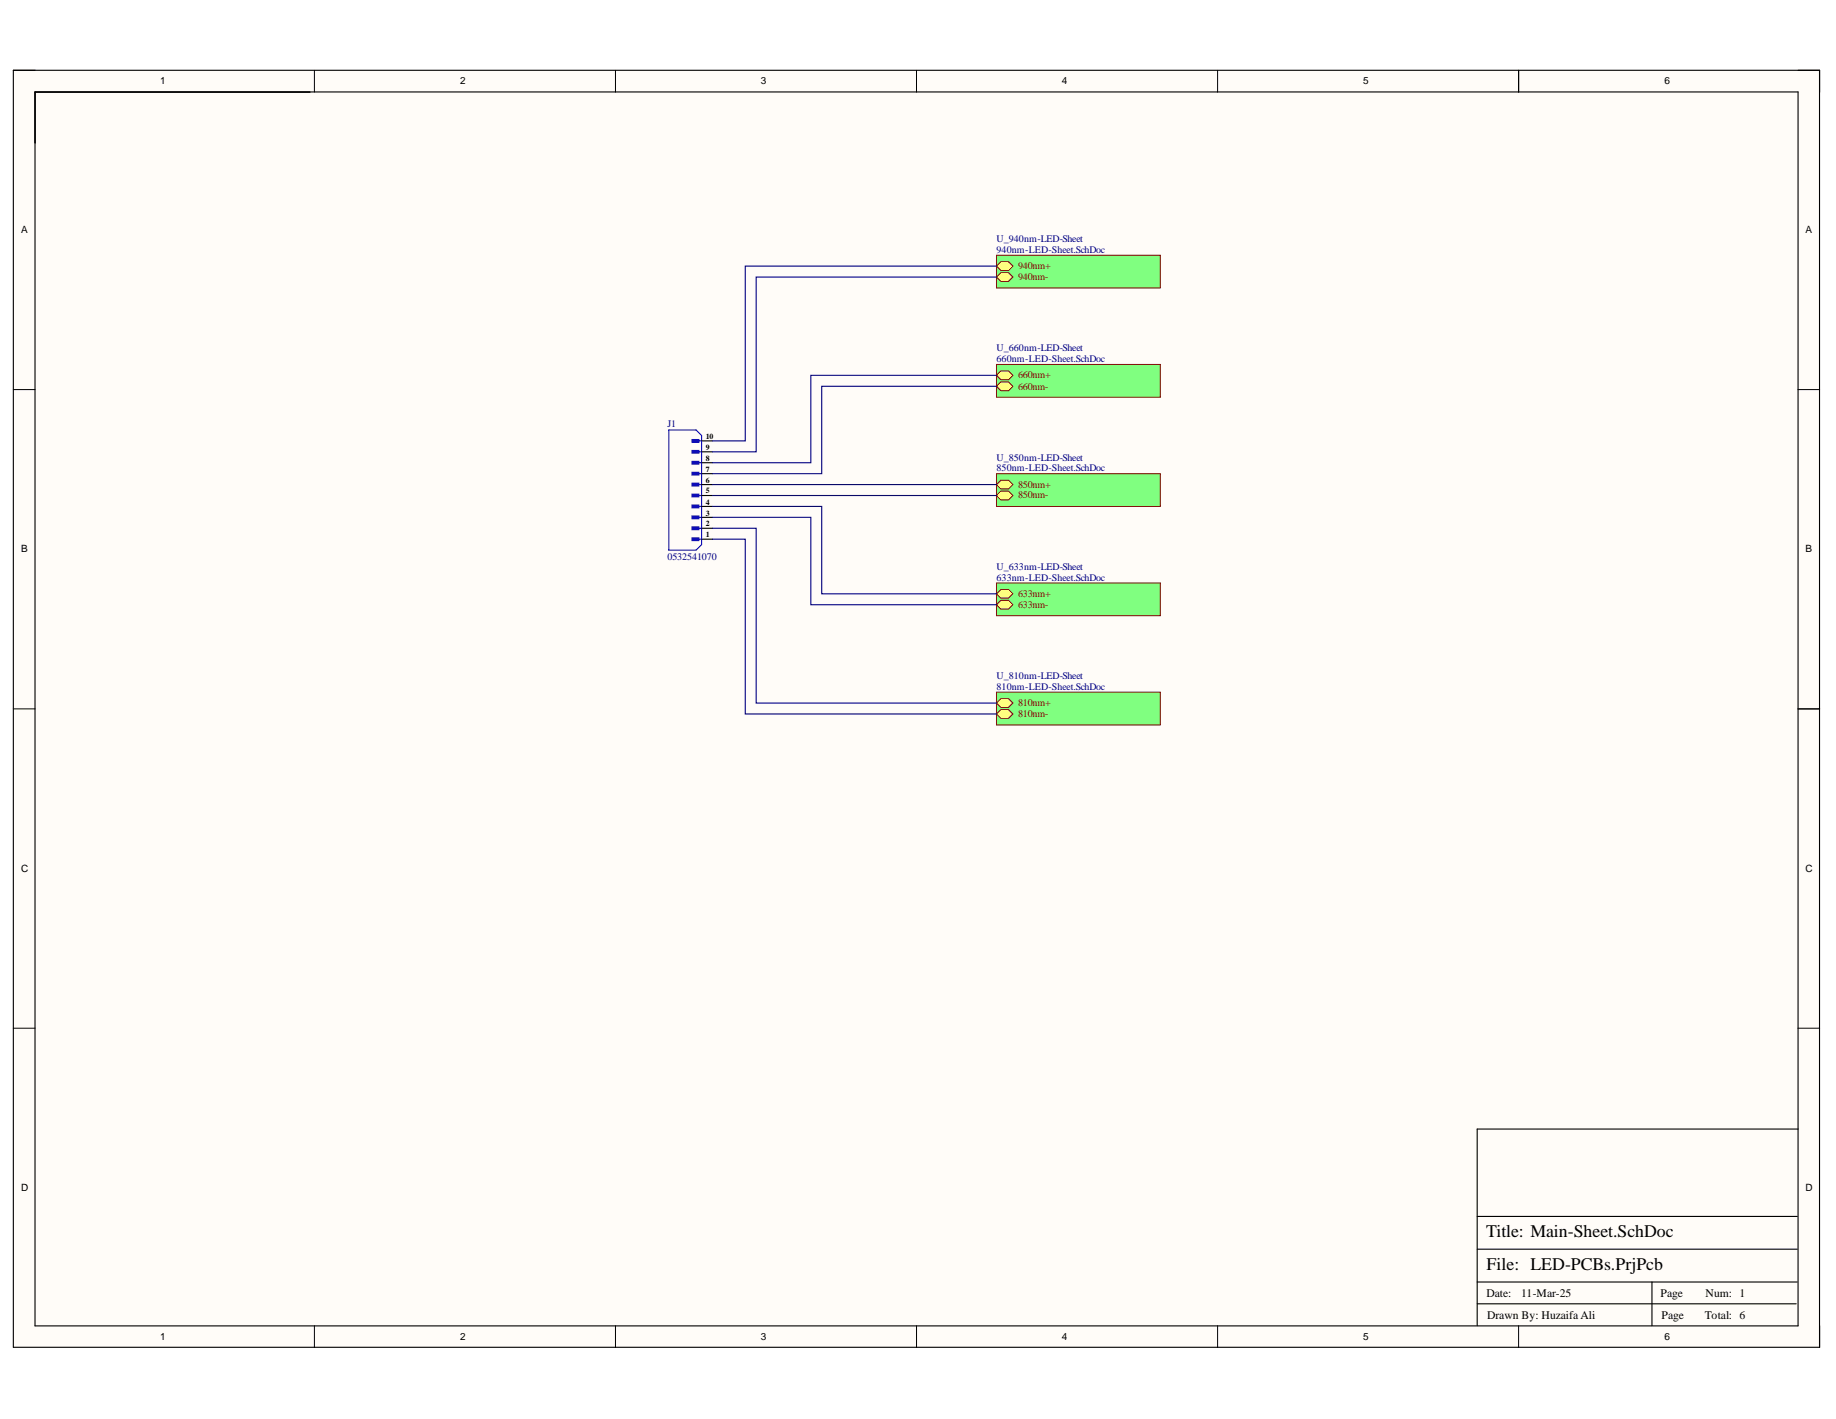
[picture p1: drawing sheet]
<svg xmlns="http://www.w3.org/2000/svg" width="279mm" height="216mm" viewBox="0 0 279 216" stroke-linecap="round" stroke-linejoin="round" font-family="sans-serif">
<g fill="#fffcf8">
<path d="M2 10.7h274.9v194.3h-274.9z" fill-rule="evenodd"/>
<path d="M5.4 14h268.2v187.7h-268.2z" fill-rule="evenodd"/>
</g>
<g fill="none" stroke="#000" stroke-width=".15">
<path d="M2 10.7h3.4M47.8 10.7v3.3M93.7 10.7v3.3M139.5 10.7v3.3M185.3 10.7v3.3M231.1 10.7v3.3M273.6 10.7h3.3v3.3M2 59.3h3.4M273.6 59.3h3.3M2 107.9h3.4M273.6 107.9h3.3M2 156.4h3.4"/>
<path d="M273.6 156.4h3.3M47.8 201.7v3.3M93.7 201.7v3.3M139.5 201.7v3.3M185.3 201.7v3.3M231.1 201.7v3.3M276.9 201.7v3.3"/>
</g>
<path d="M2 10.7h274.9v194.3h-274.9zM5.3 14h268.3v187.7h-268.3zM231.1 10.7v3.3M273.6 107.9h3.3M273.7 171.8h-48.9v29.9M224.8 198.4h48.5M224.8 195.1h48.7M224.8 190.1h48.7M224.8 185.1h48.7M251.4 195.1v6.6" fill="none" stroke="#000" stroke-width=".17"/>
<path d="M105.3 81.8h1v.4h-1z" fill-rule="evenodd" fill="#00f"/>
<path d="M105.3 81.8h1v.4h-1z" fill="none" stroke="#00f" stroke-width=".17"/>
<path d="M105.3 80.2h1v.4h-1z" fill-rule="evenodd" fill="#00f"/>
<path d="M105.3 80.2h1v.4h-1z" fill="none" stroke="#00f" stroke-width=".17"/>
<path d="M105.3 78.5h1v.4h-1z" fill-rule="evenodd" fill="#00f"/>
<path d="M105.3 78.5h1v.4h-1z" fill="none" stroke="#00f" stroke-width=".17"/>
<path d="M105.3 76.8h1v.5h-1z" fill-rule="evenodd" fill="#00f"/>
<path d="M105.3 76.8h1v.5h-1z" fill="none" stroke="#00f" stroke-width=".17"/>
<path d="M105.3 75.2h1v.4h-1z" fill-rule="evenodd" fill="#00f"/>
<path d="M105.3 75.2h1v.4h-1z" fill="none" stroke="#00f" stroke-width=".17"/>
<path d="M105.3 73.5h1v.4h-1z" fill-rule="evenodd" fill="#00f"/>
<path d="M105.3 73.5h1v.4h-1z" fill="none" stroke="#00f" stroke-width=".17"/>
<path d="M105.3 71.9h1v.4h-1z" fill-rule="evenodd" fill="#00f"/>
<path d="M105.3 71.9h1v.4h-1z" fill="none" stroke="#00f" stroke-width=".17"/>
<path d="M105.3 70.2h1v.4h-1z" fill-rule="evenodd" fill="#00f"/>
<path d="M105.3 70.2h1v.4h-1z" fill="none" stroke="#00f" stroke-width=".17"/>
<path d="M105.3 68.5h1v.5h-1z" fill-rule="evenodd" fill="#00f"/>
<path d="M105.3 68.5h1v.5h-1z" fill="none" stroke="#00f" stroke-width=".17"/>
<path d="M105.3 66.9h1v.4h-1z" fill-rule="evenodd" fill="#00f"/>
<path d="M101.8 65.4h4.1l.9 .9v16.6l-.9 .8h-4.1zM105.3 66.9h1v.4h-1zM105.5 78.7h1.3M105.5 77.1h1.3M105.5 75.4h1.3M105.5 73.7h1.3M105.5 72.1h1.3M105.5 70.4h1.3M105.5 68.7h1.3M105.5 67.1h1.3M105.5 82h1.3M105.5 80.4h1.3" fill="none" stroke="#00f" stroke-width=".17"/>
<path d="M106.8 78.7h1.6M106.8 77.1h1.6M106.8 75.4h1.6M106.8 73.7h1.6M106.8 72.1h1.6M106.8 70.4h1.6M106.8 68.7h1.6M106.8 67.1h1.6M106.8 82h1.6M106.8 80.4h1.6" fill="none" stroke="#000" stroke-width=".17"/>
<path d="M151.6 88.7h25v5h-25z" fill-rule="evenodd" fill="#80ff80"/>
<path d="M151.6 88.7h25v5h-25z" fill="none" stroke="#800000" stroke-width=".15"/>
<path d="M151.6 90.3l.7-.6h1.2l.6 .6-.6 .7h-1.2z" fill-rule="evenodd" fill="#ffff80"/>
<path d="M151.6 90.3l.7-.6h1.2l.6 .6-.6 .7h-1.2z" fill="none" stroke="#800000" stroke-width=".15"/>
<path d="M151.6 92l.7-.7h1.2l.6 .7-.6 .7h-1.2z" fill-rule="evenodd" fill="#ffff80"/>
<path d="M151.6 92l.7-.7h1.2l.6 .7-.6 .7h-1.2z" fill="none" stroke="#800000" stroke-width=".15"/>
<path d="M151.6 55.5h25v4.9h-25z" fill-rule="evenodd" fill="#80ff80"/>
<path d="M151.6 55.5h25v4.9h-25z" fill="none" stroke="#800000" stroke-width=".15"/>
<path d="M151.6 57.1l.7-.7h1.2l.6 .7-.6 .7h-1.2z" fill-rule="evenodd" fill="#ffff80"/>
<path d="M151.6 57.1l.7-.7h1.2l.6 .7-.6 .7h-1.2z" fill="none" stroke="#800000" stroke-width=".15"/>
<path d="M151.6 58.8l.7-.7h1.2l.6 .7-.6 .6h-1.2z" fill-rule="evenodd" fill="#ffff80"/>
<path d="M151.6 58.8l.7-.7h1.2l.6 .7-.6 .6h-1.2z" fill="none" stroke="#800000" stroke-width=".15"/>
<path d="M151.6 105.3h25v5h-25z" fill-rule="evenodd" fill="#80ff80"/>
<path d="M151.6 105.3h25v5h-25z" fill="none" stroke="#800000" stroke-width=".15"/>
<path d="M151.6 107l.7-.7h1.2l.6 .7-.6 .6h-1.2z" fill-rule="evenodd" fill="#ffff80"/>
<path d="M151.6 107l.7-.7h1.2l.6 .7-.6 .6h-1.2z" fill="none" stroke="#800000" stroke-width=".15"/>
<path d="M151.6 108.6l.7-.6h1.2l.6 .6-.6 .7h-1.2z" fill-rule="evenodd" fill="#ffff80"/>
<path d="M151.6 108.6l.7-.6h1.2l.6 .6-.6 .7h-1.2z" fill="none" stroke="#800000" stroke-width=".15"/>
<path d="M151.6 72.1h25v5h-25z" fill-rule="evenodd" fill="#80ff80"/>
<path d="M151.6 72.1h25v5h-25z" fill="none" stroke="#800000" stroke-width=".15"/>
<path d="M151.6 73.7l.7-.6h1.2l.6 .6-.6 .7h-1.2z" fill-rule="evenodd" fill="#ffff80"/>
<path d="M151.6 73.7l.7-.6h1.2l.6 .6-.6 .7h-1.2z" fill="none" stroke="#800000" stroke-width=".15"/>
<path d="M151.6 75.4l.7-.7h1.2l.6 .7-.6 .7h-1.2z" fill-rule="evenodd" fill="#ffff80"/>
<path d="M151.6 75.4l.7-.7h1.2l.6 .7-.6 .7h-1.2z" fill="none" stroke="#800000" stroke-width=".15"/>
<path d="M151.6 38.8h25v5h-25z" fill-rule="evenodd" fill="#80ff80"/>
<path d="M151.6 38.8h25v5h-25z" fill="none" stroke="#800000" stroke-width=".15"/>
<path d="M151.6 40.5l.7-.7h1.2l.6 .7-.6 .7h-1.2z" fill-rule="evenodd" fill="#ffff80"/>
<path d="M151.6 40.5l.7-.7h1.2l.6 .7-.6 .7h-1.2z" fill="none" stroke="#800000" stroke-width=".15"/>
<path d="M151.6 42.2l.7-.7h1.2l.6 .7-.6 .6h-1.2z" fill-rule="evenodd" fill="#ffff80"/>
<path d="M151.6 42.2l.7-.7h1.2l.6 .7-.6 .6h-1.2z" fill="none" stroke="#800000" stroke-width=".15"/>
<path d="M151.6 40.5h-38.2v26.6h-5M151.6 42.2h-36.5v26.5h-6.7M151.6 57.1h-28.2v13.3h-15M151.6 58.8h-26.6v13.3h-16.6M108.4 77.1h16.6v13.2h26.6M108.4 78.7h15v13.3h28.2M108.4 73.7h43.2M108.4 75.4h43.2M108.4 80.4h6.7v26.6h36.5M108.4 82h5v26.6h38.2" fill="none" stroke="#000080" stroke-width=".17"/>
<g font-size="2.7">
<text x="226.1" y="188.3">Title: Main-Sheet.SchDoc</text>
<text x="226.2" y="193.3">File: LED-PCBs.PrjPcb</text>
</g>
<g font-size="1.8">
<text x="226.2" y="197.3">Date:</text>
<text x="231.5" y="197.3">11-Mar-25</text>
<text x="252.7" y="197.3">Page</text>
<text x="259.5" y="197.3">Num: 1</text>
<text x="226.3" y="200.6">Drawn By: Huzaifa Ali</text>
<text x="252.9" y="200.6">Page</text>
<text x="259.5" y="200.6">Total: 6</text>
</g>
<g font-size="1.5">
<text x="24.4" y="12.8">1</text>
<text x="70" y="12.8">2</text>
<text x="115.8" y="12.8">3</text>
<text x="161.6" y="12.8">4</text>
<text x="207.5" y="12.8">5</text>
<text x="253.3" y="12.8">6</text>
<text x="3.2" y="35.5">A</text>
<text x="274.8" y="35.5">A</text>
<text x="3.2" y="84">B</text>
<text x="274.8" y="84">B</text>
<text x="3.2" y="132.7">C</text>
<text x="274.8" y="132.7">C</text>
<text x="3.2" y="181.2">D</text>
<text x="274.8" y="181.2">D</text>
<text x="24.4" y="203.8">1</text>
<text x="70" y="203.8">2</text>
<text x="115.8" y="203.8">3</text>
<text x="161.6" y="203.8">4</text>
<text x="207.5" y="203.8">5</text>
<text x="253.3" y="203.8">6</text>
</g>
<g font-size="1.5" fill="#000080">
<text x="151.6" y="36.9">U_940nm-LED-Sheet</text>
<text x="151.6" y="38.5">940nm-LED-Sheet.SchDoc</text>
<text x="151.6" y="53.4">U_660nm-LED-Sheet</text>
<text x="151.6" y="55.1">660nm-LED-Sheet.SchDoc</text>
<text x="101.6" y="64.9">J1</text>
<text x="151.6" y="70.1">U_850nm-LED-Sheet</text>
<text x="151.6" y="71.7">850nm-LED-Sheet.SchDoc</text>
<text x="101.6" y="85.2">0532541070</text>
<text x="151.6" y="86.7">U_633nm-LED-Sheet</text>
<text x="151.6" y="88.3">633nm-LED-Sheet.SchDoc</text>
<text x="151.6" y="103.3">U_810nm-LED-Sheet</text>
<text x="151.6" y="104.9">810nm-LED-Sheet.SchDoc</text>
</g>
<g font-size="1.5" fill="#800000">
<text x="154.9" y="41">940nm+</text>
<text x="154.9" y="42.6">940nm-</text>
<text x="154.9" y="57.6">660nm+</text>
<text x="154.9" y="59.3">660nm-</text>
<text x="154.9" y="74.2">850nm+</text>
<text x="154.9" y="75.8">850nm-</text>
<text x="154.9" y="90.8">633nm+</text>
<text x="154.9" y="92.5">633nm-</text>
<text x="154.9" y="107.5">810nm+</text>
<text x="154.9" y="109.1">810nm-</text>
</g>
<g font-size="1.2">
<text x="107.4" y="71.8">7</text>
<text x="107.4" y="70.1">8</text>
<text x="107.4" y="68.5">9</text>
<text x="107.4" y="66.8">10</text>
<text x="107.4" y="76.8">4</text>
<text x="107.4" y="75.1">5</text>
<text x="107.4" y="73.5">6</text>
<text x="107.4" y="81.8">1</text>
<text x="107.4" y="80.1">2</text>
<text x="107.4" y="78.5">3</text>
</g>
</svg>
